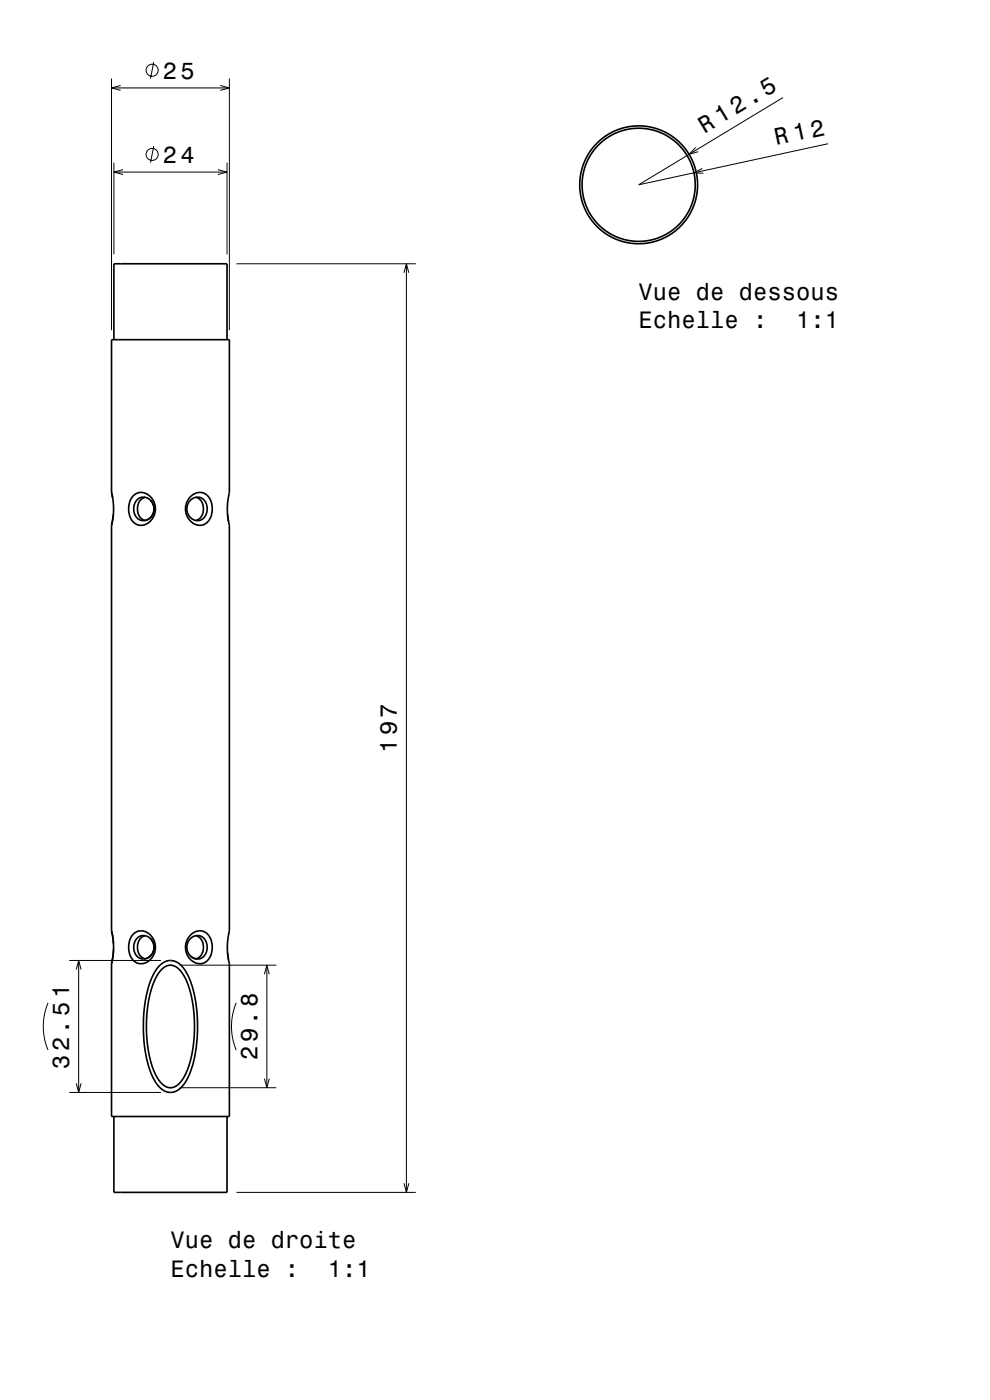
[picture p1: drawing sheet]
<svg xmlns="http://www.w3.org/2000/svg" width="210mm" height="297mm" viewBox="0 0 210 297" stroke-linecap="round" stroke-linejoin="round" font-family="sans-serif">
<g fill="none" stroke="#000" stroke-width=".21">
<path d="M23.7 16.7v53.4M23.7 18.7h25M25.6 18.1l-1.9 .6 1.9 .5M32.6 13.2l-.7 3.5M46.7 18.1l2 .6-2 .5M48.7 16.7v53.4M24.2 34.5v19.5M24.2 36.5h24M26.1 36l-1.9 .5 1.9 .5M32.6 31l-.7 3.5M46.2 36l2 .5-2 .5M48.2 34.5v19.5"/>
<path d="M147.6 31.3l-1.4 1.4 1.9-.5M149 35.7l-1.8 1 2 .1M166.1 20.7l-30.6 18.5 40.1-8.7M50.2 56h38M85.7 57.9l.5-1.9 .5 1.9M86.2 56v197M10.2 212.8l-.7 2.3-.3 2.5 .2 2.8 .8 2.4M14.7 203.8h19.5M16.2 205.7l.5-1.9 .5 1.9M16.7 203.8v28M38.2 204.8h20.4M50.1 212.8l-.7 2.3-.3 2.5 .2 2.5 .8 2.7"/>
<path d="M56.1 206.7l.5-1.9 .5 1.9M56.6 204.8v26M14.7 231.8h19.5M16.2 229.8l.5 2 .5-2M38.2 230.8h20.4M56.1 228.8l.5 2 .5-2M50.2 253h38M85.7 251l.5 2 .5-2"/>
<circle cx="32.3" cy="14.9" r="1.28"/>
<circle cx="32.3" cy="32.8" r="1.28"/>
</g>
<g fill="none" stroke="#000" stroke-width=".35">
<path d="M24.2 72.1v-16.1h24v16.1M23.7 104.5a14.2 14.2 0 0 1 0 7M23.7 104.5l.2 1.1M23.7 104.5v-32.4h25v32.4a14.2 14.2 0 0 0 0 7v86a14.2 14.2 0 0 0 0 7v32.4h-25v-32.4M23.7 111.5v86M24 109.2l-.3 2.3M28.5 105a2.87 2.87 0 0 1 4.4 2.1 3.3 3.3 0 0 1-3.8 4.2 4.1 4.1 0 0 1-.6-6.3zM29.1 106a2.19 2.19 0 0 1 2.5-.2 2.19 2.19 0 0 1 1.1 2.2 2.19 2.19 0 0 1-1.3 2.2 2.19 2.19 0 0 1-2.4-.4 2.95 2.95 0 0 1 .1-3.8zM30.8 105.5a2.67 2.67 0 0 0-1.7 2.5 2.67 2.67 0 0 0 1.7 2.4 2.56 2.56 0 0 0 1.1-4.3M40.2 106.3a2.1 2.1 0 0 1 2.6-.6 2.1 2.1 0 0 1 1.2 2.3 2.15 2.15 0 0 1-1.9 2.4 2.15 2.15 0 0 1-2.4-1.9 2.62 2.62 0 0 1 .5-2.2zM40.4 105.3a2.63 2.63 0 0 1 3-.6 2.63 2.63 0 0 1 1.6 2.6 3.6 3.6 0 0 1-2.1 4.1 3.5 3.5 0 0 1-3.2-1.9 3.5 3.5 0 0 1 .3-3.7zM41.5 105.5a2.67 2.67 0 0 1 1.7 2.5 2.67 2.67 0 0 1-1.7 2.4"/>
<path d="M48.3 109.2l.2 1.4M23.7 197.5l.4 2.7M23.7 197.5a14.1 14.1 0 0 1 0 7M28.1 198.4a2.65 2.65 0 0 1 4.4 .8 3.5 3.5 0 0 1-3 5.2 3.1 3.1 0 0 1-2.2-3.2l.2-1.6zM29.2 198.9a2.34 2.34 0 0 1 2.9 .4 2.34 2.34 0 0 1 .3 2.9 2.12 2.12 0 0 1-2.6 1.2 2.12 2.12 0 0 1-1.4-2.5 2.67 2.67 0 0 1 .8-2zM30.8 198.5a2.67 2.67 0 0 0-1.7 2.5 2.67 2.67 0 0 0 1.7 2.4 2.56 2.56 0 0 0 1.1-4.3M40.2 199.3a2.03 2.03 0 0 1 2.2-.8 2.03 2.03 0 0 1 1.5 1.9 2.27 2.27 0 0 1-2.4 3 2.56 2.56 0 0 1-1.3-4.1zM40.4 198.3a2.59 2.59 0 0 1 2.9-.7 2.59 2.59 0 0 1 1.7 2.5 3.6 3.6 0 0 1-2.1 4.3 3.5 3.5 0 0 1-3.4-2.2 3.5 3.5 0 0 1 .9-3.9zM41.5 198.5a2.67 2.67 0 0 1 1.7 2.5 2.67 2.67 0 0 1-1.7 2.4M24.1 201.4l-.4 3.1M34 204.7a3 3 0 0 1 4.8 .5 16.7 16.7 0 0 1 3 9.2 26.7 26.7 0 0 1-2.1 14.5 4.2 4.2 0 0 1-3.9 2.8l-.4-.1a5.1 5.1 0 0 1-2.9-2.9 30.1 30.1 0 0 1-1-19.2 10.6 10.6 0 0 1 2.5-4.8zM34.3 205.6l1-.7 1.1-.1 1.1 .4 1.1 1.1 .9 1.6 .7 2 .6 2.5 .3 2.6 .2 3-.2 3-.4 2.6-.5 2.1-.8 2.1-.9 1.5-1 1-1.2 .5-.9-.2-.7-.4-.8-.8-.9-1.4-1.2-3.3-.6-4.4-.1-4.5 .6-4.2 1.1-3.7 .7-1.3z"/>
<path d="M40.4 202.8a2.18 2.18 0 0 0 1.5 .7M48.3 202.2l.2 1.4M24.2 236.9v16.1h24v-16.1"/>
<circle cx="135.5" cy="39.2" r="12"/>
<circle cx="135.5" cy="39.2" r="12.5"/>
</g>
<path d="M0 0h210v297h-210" fill="none" stroke="#fff" stroke-width=".21"/>
<g font-size="5.1">
<text x="149.4" y="28.4" transform="rotate(-31 149.4 28.4)">R 12.5</text>
<text x="164.7" y="30.8" transform="rotate(-12 164.7 30.8)">R 12</text>
</g>
<g font-size="5">
<text x="34.6" y="16.7">25</text>
<text x="34.6" y="34.5">24</text>
<text x="135.5" y="63.6">Vue de dessous</text>
<text x="135.5" y="69.6">Echelle :</text>
<text x="168.9" y="69.6">1:1</text>
<text x="84.2" y="159.7" transform="rotate(-90 84.2 159.7)">197</text>
<text x="14.7" y="226.7" transform="rotate(-90 14.7 226.7)">32.51</text>
<text x="54.6" y="224.9" transform="rotate(-90 54.6 224.9)">29.8</text>
<text x="36.2" y="264.8">Vue de droite</text>
<text x="36.2" y="270.9">Echelle :</text>
<text x="69.6" y="270.9">1:1</text>
</g>
</svg>
